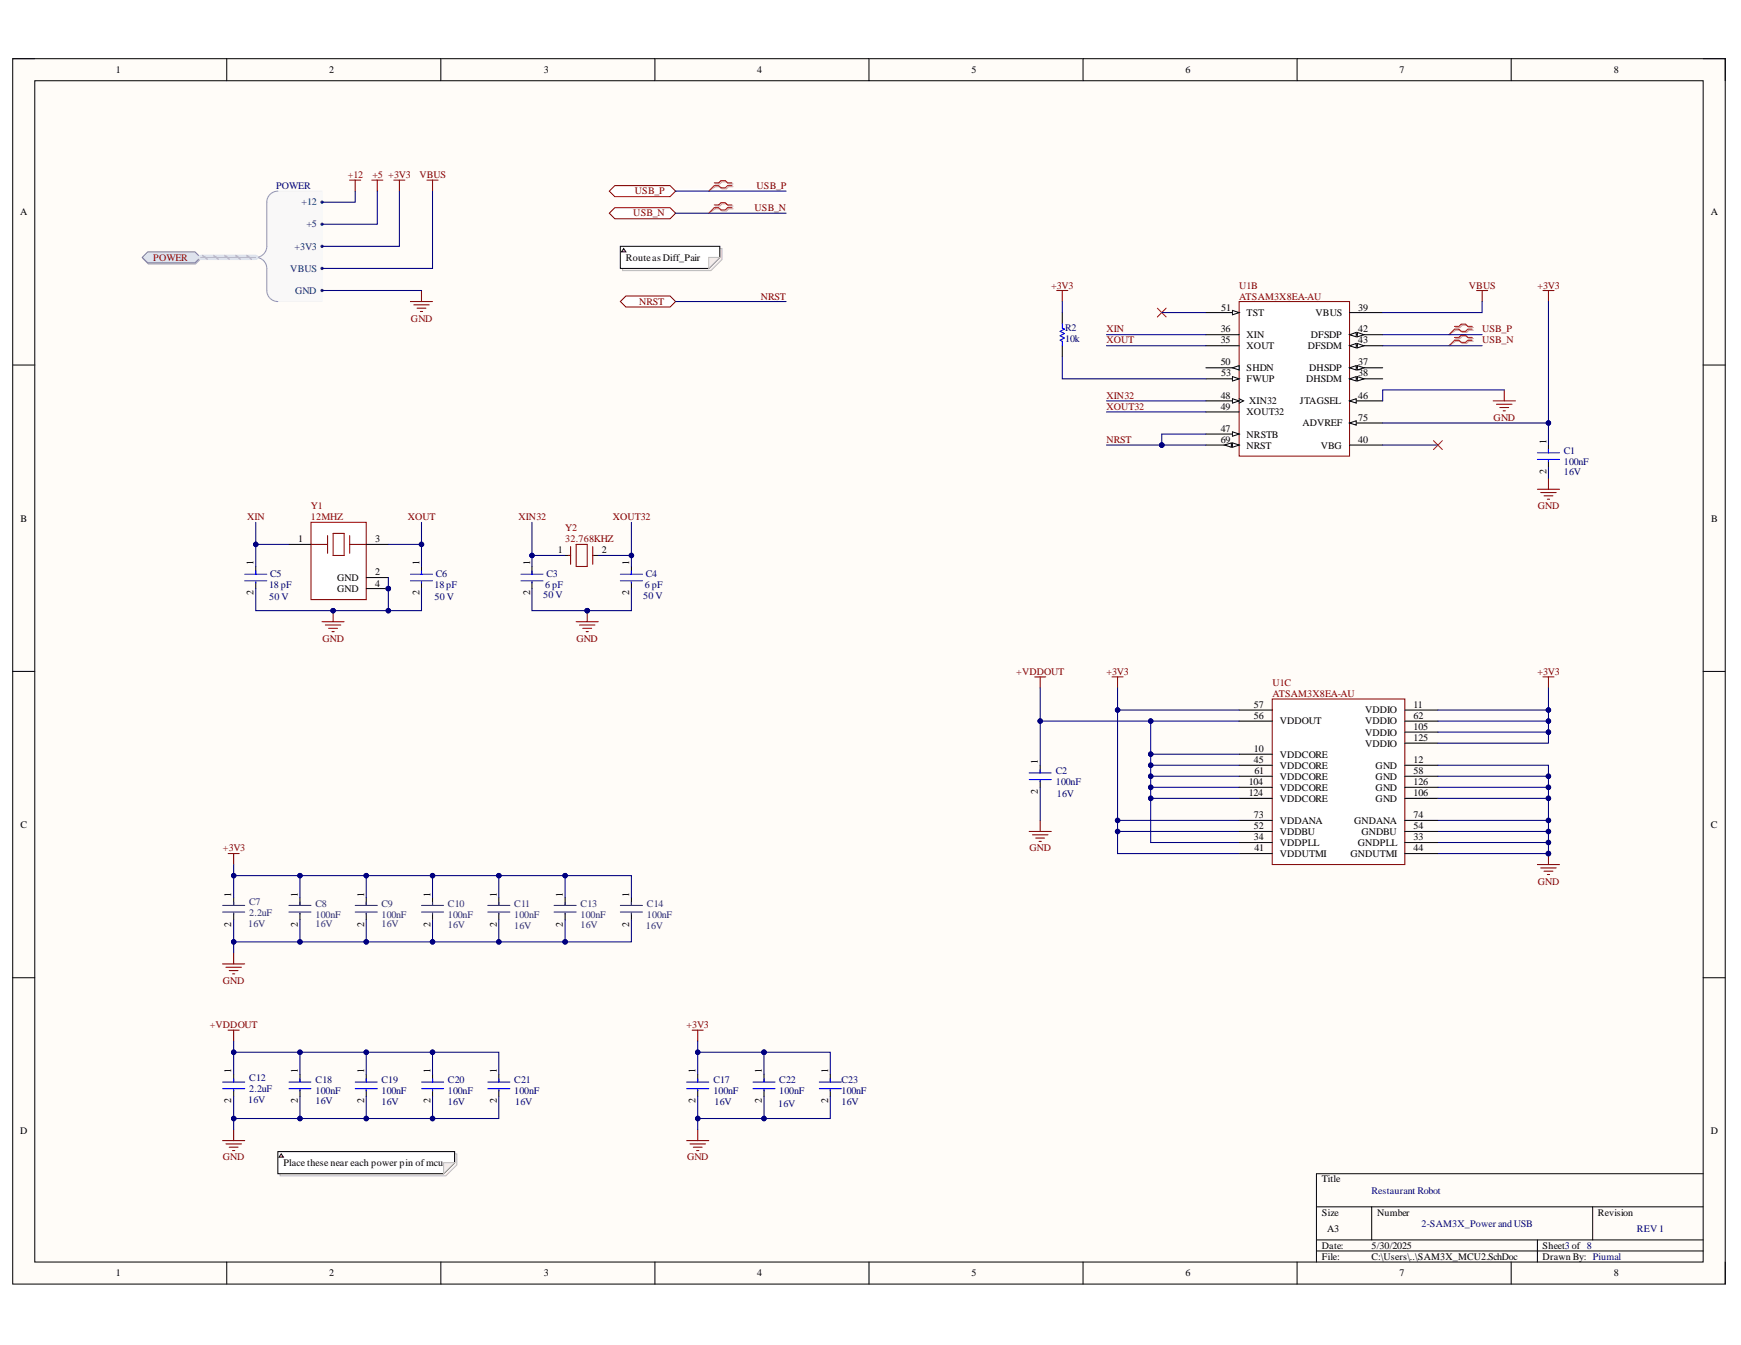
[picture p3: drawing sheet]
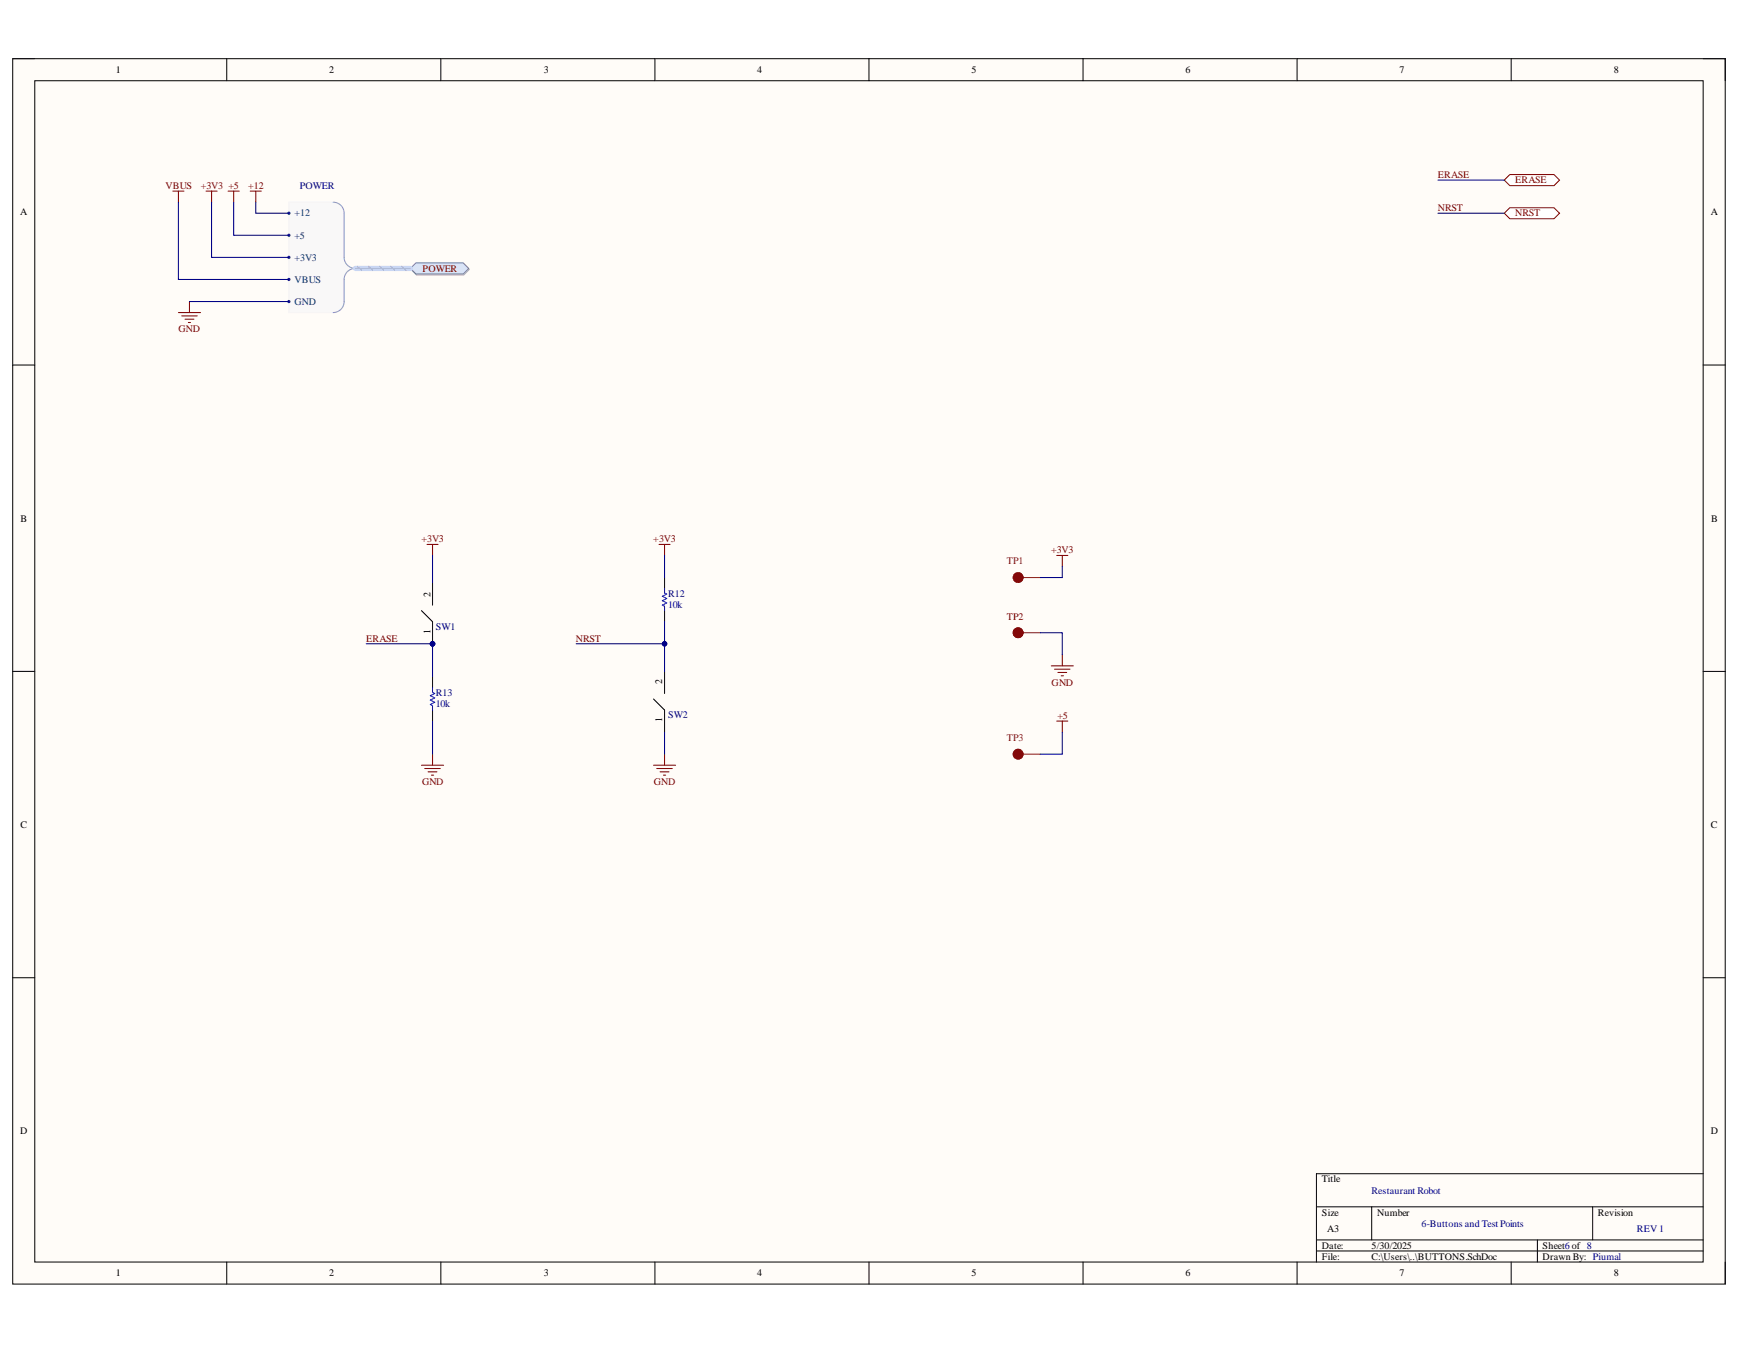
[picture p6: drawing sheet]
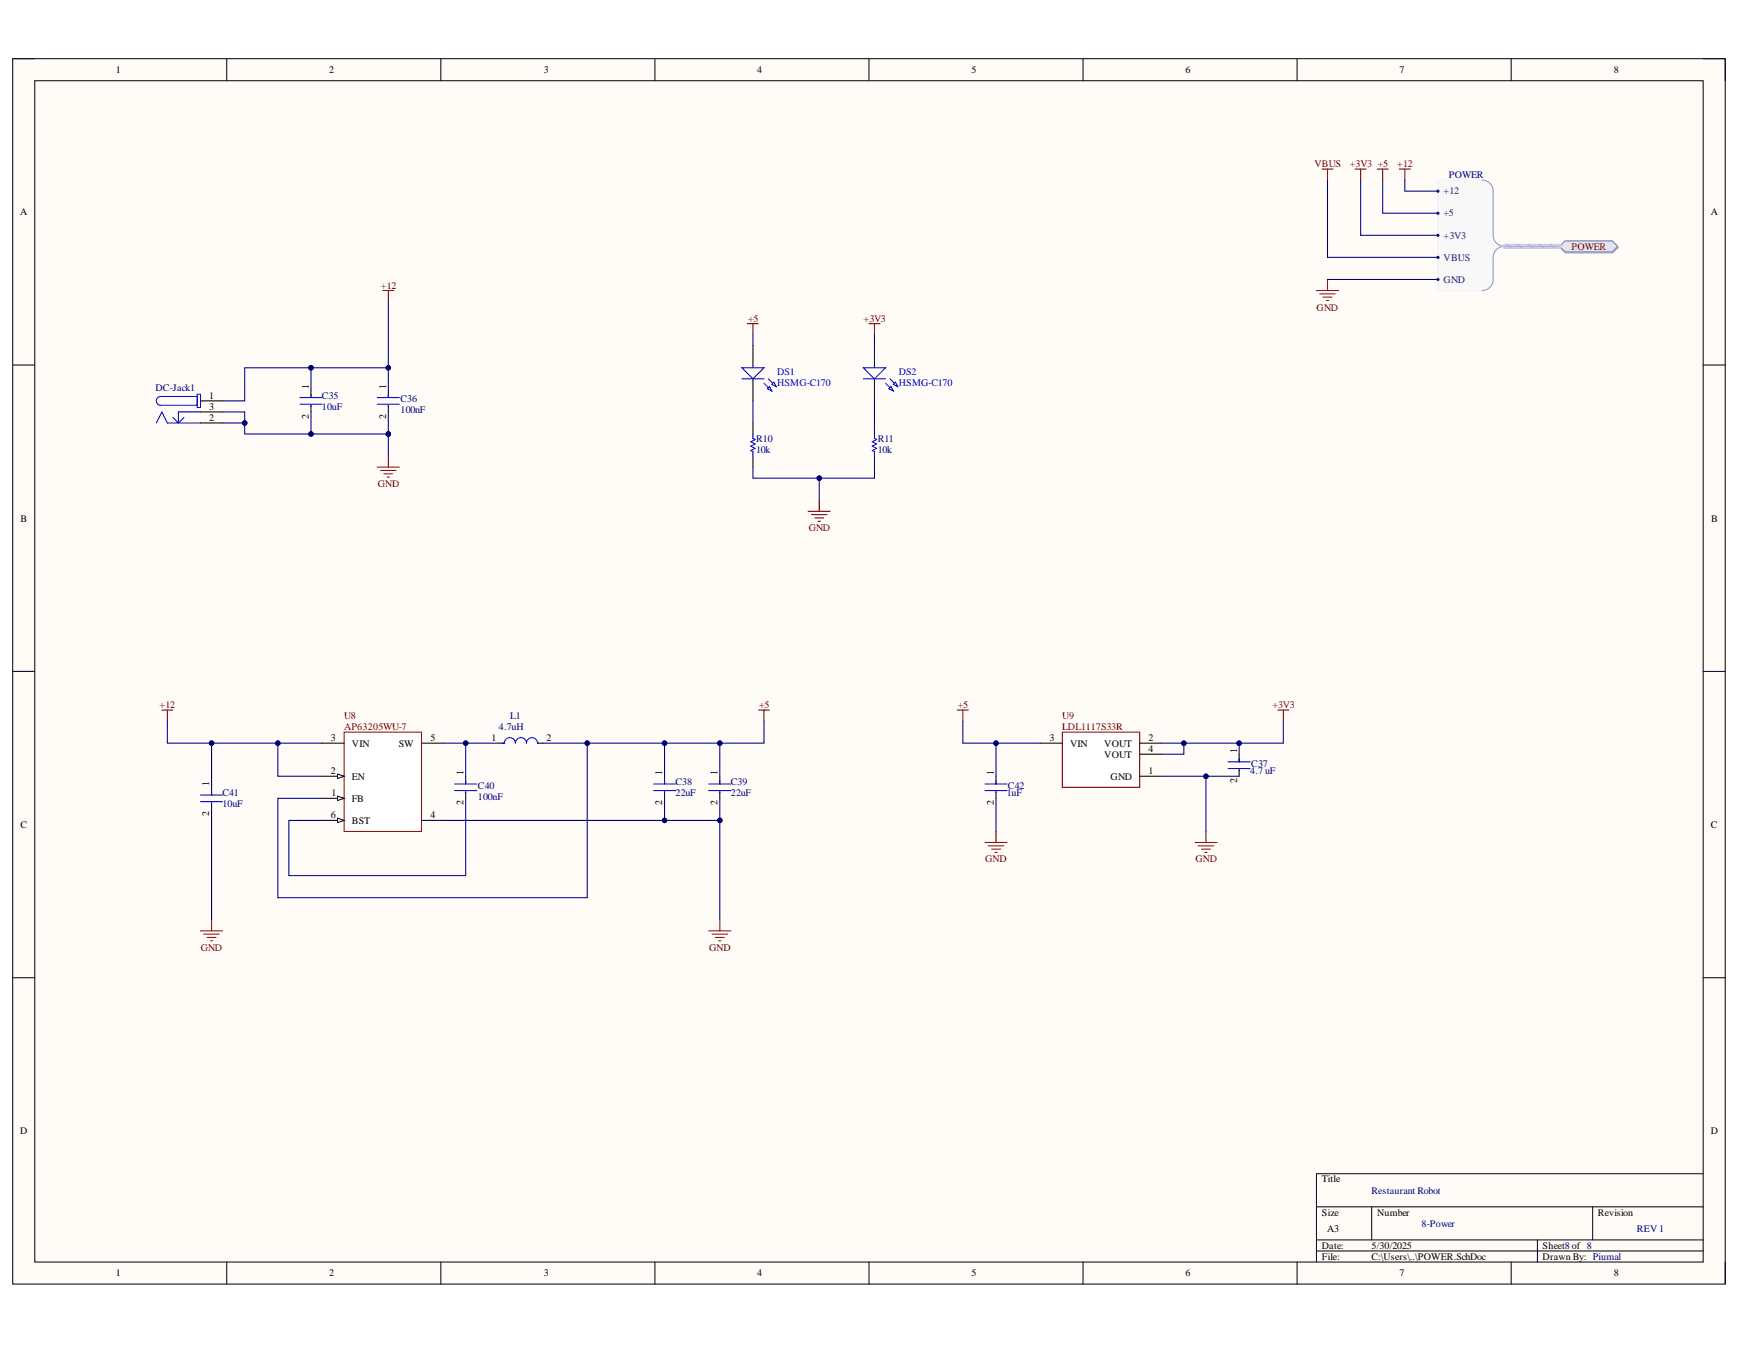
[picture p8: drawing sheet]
# Altium project RESTURANT ROBOT.PrjPcb
4 sheets, 48 parts. Net scope: hierarchical (ports join the sheet entries above them; power ports are global).
Board file: PCB.PcbDoc
Sheets:
  Top.SchDoc
    U_SAM3X_MCU2 = SAM3X_MCU2.SchDoc
    U_BUTTONS = BUTTONS.SchDoc
    U_POWER = POWER.SchDoc

## Sheet Top.SchDoc
size A4; SheetNumber: 1; SheetTotal: 8

### Sub-sheets
U_BUTTONS = BUTTONS.SchDoc: ERASE (bidir), NRST (bidir), POWER (harness POWER)
U_CONNECTORS = CONNECTORS.SchDoc (file not in this document): DISPLAY (harness DISPLAY), SONAR (harness SONAR), METAL_SEN (harness METAL_SEN), I2S (harness I2S), JTAG_TCK (bidir), JTAG_TDI (bidir), JTAG_TDO (bidir), JTAG_TMS (bidir), RX (bidir), TX (bidir), SDA (bidir), SCL (bidir), I2C_INT (bidir), NRST (bidir), SPI_BUS (harness SPI_BUS), POWER (harness POWER)
U_MOTOR_DVR = MOTOR_DVR.SchDoc (file not in this document): MOTOR (harness MOTOR), POWER (harness POWER)
U_POWER = POWER.SchDoc: POWER (harness POWER)
U_SAM3X-MCU = SAM3X-MCU.SchDoc (file not in this document): MOTOR (harness MOTOR), FLASH (harness FLASH), SONAR (harness SONAR), I2S (harness I2S), METAL_SEN (harness METAL_SEN), DISPLAY (harness DISPLAY), JTAG_TCK (bidir), JTAG_TDI (bidir), JTAG_TDO (bidir), JTAG_TMS (bidir), RX (bidir), TX (bidir), ERASE (bidir), SDA (bidir), SCL (bidir), I2C_INT (bidir), SPI_BUS (harness SPI_BUS), POWER (harness POWER)
U_SAM3X_MCU2 = SAM3X_MCU2.SchDoc: USB_P (bidir), USB_N (bidir), NRST (bidir), POWER (harness POWER)
U_USB = USB.SchDoc (file not in this document): USB_P (bidir), USB_N (bidir), FLASH (harness FLASH), POWER (harness POWER)

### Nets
ERASE: sheet U_SAM3X-MCU/ERASE, sheet U_BUTTONS/ERASE
NRST: sheet U_SAM3X_MCU2/NRST, sheet U_BUTTONS/NRST, sheet U_CONNECTORS/NRST
USB_N: sheet U_SAM3X_MCU2/USB_N, sheet U_USB/USB_N
USB_P: sheet U_SAM3X_MCU2/USB_P, sheet U_USB/USB_P
(unnamed): sheet U_SAM3X-MCU/JTAG_TCK, sheet U_CONNECTORS/JTAG_TCK
(unnamed): sheet U_SAM3X-MCU/JTAG_TDI, sheet U_CONNECTORS/JTAG_TDI  [a separate net that carries the same name]
(unnamed): sheet U_SAM3X-MCU/JTAG_TDO, sheet U_CONNECTORS/JTAG_TDO  [a separate net that carries the same name]
(unnamed): sheet U_SAM3X-MCU/JTAG_TMS, sheet U_CONNECTORS/JTAG_TMS  [a separate net that carries the same name]
(unnamed): sheet U_SAM3X-MCU/RX, sheet U_CONNECTORS/RX  [a separate net that carries the same name]
(unnamed): sheet U_SAM3X-MCU/TX, sheet U_CONNECTORS/TX  [a separate net that carries the same name]
(unnamed): sheet U_SAM3X-MCU/SDA, sheet U_CONNECTORS/SDA  [a separate net that carries the same name]
(unnamed): sheet U_SAM3X-MCU/SCL, sheet U_CONNECTORS/SCL  [a separate net that carries the same name]
(unnamed): sheet U_SAM3X-MCU/I2C_INT, sheet U_CONNECTORS/I2C_INT  [a separate net that carries the same name]

### Buses and harness runs
harness sheet U_BUTTONS/POWER = sheet U_CONNECTORS/POWER = sheet U_MOTOR_DVR/POWER = sheet U_POWER/POWER = sheet U_SAM3X-MCU/POWER = sheet U_SAM3X_MCU2/POWER = sheet U_USB/POWER
harness sheet U_CONNECTORS/DISPLAY = sheet U_SAM3X-MCU/DISPLAY
harness sheet U_CONNECTORS/I2S = sheet U_SAM3X-MCU/I2S
harness sheet U_CONNECTORS/METAL_SEN = sheet U_SAM3X-MCU/METAL_SEN
harness sheet U_CONNECTORS/SONAR = sheet U_SAM3X-MCU/SONAR
harness sheet U_CONNECTORS/SPI_BUS = sheet U_SAM3X-MCU/SPI_BUS
harness sheet U_MOTOR_DVR/MOTOR = sheet U_SAM3X-MCU/MOTOR
harness sheet U_SAM3X-MCU/FLASH = sheet U_USB/FLASH

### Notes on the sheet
- Restaurant Robot
- 1-Top
- 1
- 8
- REV 1
- Piumal

## Sheet SAM3X_MCU2.SchDoc
size A3; SheetNumber: 3; SheetTotal: 8

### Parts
C1  Voltage Rating (DC): 16V  Capacitance: 100nF  [FP-CL21-IPC_A]  (hidden comment: CL21B104KOANNNC)
C2  Voltage Rating (DC): 16V  Capacitance: 100nF  [FP-CL21-IPC_A]  (hidden comment: CL21B104KOANNNC)
C3  Capacitance: 6 pF  Voltage Rating: 50 V  [FP-C0805C-DN-MFG]  (hidden comment: C0805C120J5GACTU)
C4  Capacitance: 6 pF  Voltage Rating: 50 V  [FP-C0805C-DN-MFG]  (hidden comment: C0805C120J5GACTU)
C5  Capacitance: 18 pF  Voltage Rating: 50 V  [FP-C0805C-DN-MFG]  (hidden comment: C0805C120J5GACTU)
C6  Capacitance: 18 pF  Voltage Rating: 50 V  [FP-C0805C-DN-MFG]  (hidden comment: C0805C120J5GACTU)
C7  Voltage Rating: 16V  Capacitance: 2.2uF  [FP-CL21-IPC_A]  (hidden comment: CL21A225KOFNNNG)
C8  Voltage Rating (DC): 16V  Capacitance: 100nF  [FP-CL21-IPC_A]  (hidden comment: CL21B104KOANNNC)
C9  Voltage Rating (DC): 16V  Capacitance: 100nF  [FP-CL21-IPC_A]  (hidden comment: CL21B104KOANNNC)
C10  Voltage Rating (DC): 16V  Capacitance: 100nF  [FP-CL21-IPC_A]  (hidden comment: CL21B104KOANNNC)
C11  Voltage Rating (DC): 16V  Capacitance: 100nF  [FP-CL21-IPC_A]  (hidden comment: CL21B104KOANNNC)
C12  Voltage Rating: 16V  Capacitance: 2.2uF  [FP-CL21-IPC_A]  (hidden comment: CL21A225KOFNNNG)
C13  Voltage Rating (DC): 16V  Capacitance: 100nF  [FP-CL21-IPC_A]  (hidden comment: CL21B104KOANNNC)
C14  Voltage Rating (DC): 16V  Capacitance: 100nF  [FP-CL21-IPC_A]  (hidden comment: CL21B104KOANNNC)
C17  Voltage Rating (DC): 16V  Capacitance: 100nF  [FP-CL21-IPC_A]  (hidden comment: CL21B104KOANNNC)
C18  Voltage Rating (DC): 16V  Capacitance: 100nF  [FP-CL21-IPC_A]  (hidden comment: CL21B104KOANNNC)
C19  Voltage Rating (DC): 16V  Capacitance: 100nF  [FP-CL21-IPC_A]  (hidden comment: CL21B104KOANNNC)
C20  Voltage Rating (DC): 16V  Capacitance: 100nF  [FP-CL21-IPC_A]  (hidden comment: CL21B104KOANNNC)
C21  Voltage Rating (DC): 16V  Capacitance: 100nF  [FP-CL21-IPC_A]  (hidden comment: CL21B104KOANNNC)
C22  Voltage Rating (DC): 16V  Capacitance: 100nF  [FP-CL21-IPC_A]  (hidden comment: CL21B104KOANNNC)
C23  value 100nF  Voltage Rating (DC): 16V  [FP-CL21-IPC_A]  (hidden comment: CL21B104KOANNNC)
R2  Resistance: 10k  [RESC2013X60X35ML10T20]  (hidden comment: RC0805JR-0710KL)
U1  ATSAM3X8EA-AU  [LQFP144_M]  (parts B,C of 3)
Y1  12MHZ  [FP-ABM8G-MFG]
Y2  32.768KHZ  [FP-NX3215SA-MFG]

### Ports
NRST (bidir), POWER (harness POWER), USB_N (bidir), USB_P (bidir)

### Harnesses
POWER: +3V3, GND, +5, VBUS, +12

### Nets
+3V3: C1.1 C7.1 C8.1 C9.1 C10.1 C11.1 C13.1 C14.1 C17.1 C22.1 C23.1 R2.2 U1.11(VDDIO) U1.41(VDDUTMI) U1.52(VDDBU) U1.57(VDDIN) U1.62(VDDIO) U1.73(VDDANA) U1.75(ADVREF) U1.105(VDDIO) U1.125(VDDIO) ; port POWER.+3V3
+VDDOUT: C2.1 C12.1 C18.1 C19.1 C20.1 C21.1 U1.10(VDDCORE) U1.34(VDDPLL) U1.45(VDDCORE) U1.56(VDDOUT) U1.61(VDDCORE) U1.104(VDDCORE) U1.124(VDDCORE)
GND: C1.2 C2.2 C3.2 C4.2 C5.2 C6.2 C7.2 C8.2 C9.2 C10.2 C11.2 C12.2 C13.2 C14.2 C17.2 C18.2 C19.2 C20.2 C21.2 C22.2 C23.2 U1.12(GND) U1.33(GNDPLL) U1.44(GNDUTMI) U1.46(JTAGSEL) U1.54(GNDBU) U1.58(GND) U1.74(GNDANA) U1.106(GND) U1.126(GND) Y1.2(GND) Y1.4(GND) ; port POWER.GND
VBUS: U1.39(VBUS) ; port POWER.VBUS
NRST: U1.47(NRSTB) U1.69(NRST) ; port NRST
USB_N: U1.43(DFSDM) ; port USB_N
USB_P: U1.42(DFSDP) ; port USB_P
XIN: C5.1 U1.36(XIN) Y1.1
XIN32: C3.1 U1.48(XIN32) Y2.1
XOUT: C6.1 U1.35(XOUT) Y1.3
XOUT32: C4.1 U1.49(XOUT32) Y2.2
NetR2_1: R2.1 U1.53(FWUP)

Not connected (* = marked no-connect by the designer): U1 37(DHSDP) 38(DHSDM) 40(VBG)* 50(SHDN) 51(TST)*

### Layout directives
differential pair; rule Signal Stimulus [Kind - Single Pulse    Level - High    Start Time = 0.000    Stop Time = 41.67    Period Time = 83.33]: USB_P
differential pair: USB_N, USB_P

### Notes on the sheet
- Route as Diff_Pair
- Place these near each power pin of mcu
- Restaurant Robot
- 2-SAM3X_Power and USB
- 3
- 8
- REV 1
- Piumal

## Sheet BUTTONS.SchDoc
size A3; SheetNumber: 6; SheetTotal: 8

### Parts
R12  Resistance: 10k  [RESC2013X60X35ML10T20]  (hidden comment: RC0805JR-0710KL)
R13  Resistance: 10k  [RESC2013X60X35ML10T20]  (hidden comment: RC0805JR-0710KL)
SW1  SWITCH  [PCBComponent_1]  (value not drawn)
SW2  SWITCH  [PCBComponent_1]  (value not drawn)
TP1  5000  [KEYSTONE_5000]  (value not drawn)
TP2  5000  [KEYSTONE_5000]  (value not drawn)
TP3  5000  [KEYSTONE_5000]  (value not drawn)

### Ports
ERASE (bidir), NRST (bidir), POWER (harness POWER)

### Harnesses
POWER: +3V3, GND, +5, VBUS, +12

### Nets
+3V3: R12.2 SW1.2 TP1.TP ; port POWER.+3V3
+5: TP3.TP ; port POWER.+5
GND: R13.1 SW2.1 TP2.TP ; port POWER.GND
ERASE: R13.2 SW1.1 ; port ERASE
NRST: R12.1 SW2.2 ; port NRST

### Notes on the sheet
- Restaurant Robot
- 6-Buttons and Test Points
- 6
- 8
- REV 1
- Piumal

## Sheet POWER.SchDoc
size A3; SheetNumber: 8; SheetTotal: 8

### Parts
C35  Capacitance: 10uF  [FP-1206-L_3_2_0_2-W_1_6_0-IPC_A]  (hidden comment: 1206ZD106KAT2A)
C36  100nF  [FP-0805-L_2_01_0_2-W_1_25-IPC_B]
C37  Capacitance: 4.7 uF  [FP-CC1206-1_25-MFG]  (hidden comment: CC1206KKX7R9BB475)
C38  Capacitance: 22uF  [FP-C3216-160-0_2-IPC_B]  (hidden comment: C3216X5R1E226M160AB)
C39  Capacitance: 22uF  [FP-C3216-160-0_2-IPC_B]  (hidden comment: C3216X5R1E226M160AB)
C40  100nF  [FP-0805-L_2_01_0_2-W_1_25-IPC_B]
C41  Capacitance: 10uF  [FP-1206-L_3_2_0_2-W_1_6_0-IPC_A]  (hidden comment: 1206ZD106KAT2A)
C42  Capacitance: 1uF  [FP-1206-L_3_2_0_2-W_1_6_0-IPC_A]  (hidden comment: 12065C105KAT2A)
DC-Jack1  694106301002  [694106301002]  (value not drawn)
DS1  HSMG-C170  [AVAG-HSMX-C170_V]
DS2  HSMG-C170  [AVAG-HSMX-C170_V]
L1  Inductance: 4.7uH  [FP-IHLP-2525BD-FP_2_413x3-MFG]  (hidden comment: IHLP2525BDER4R7M01)
R10  Resistance: 10k  [RESC2013X60X35ML10T20]  (hidden comment: RC0805JR-0710KL)
R11  Resistance: 10k  [RESC2013X60X35ML10T20]  (hidden comment: RC0805JR-0710KL)
U8  AP63205WU-7  [FP-TSOT26-MFG]
U9  LDL1117S33R  [FP-SOT223-0046067-IPC_C]

### Ports
POWER (harness POWER)

### Harnesses
POWER: +3V3, GND, +5, VBUS, +12

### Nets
+3V3: C37.1 DS2.1(A) U9.2(VOUT) U9.4(VOUT) ; port POWER.+3V3
+5: C38.1 C39.1 C42.1 DS1.1(A) L1.2 U8.1(FB) U9.3(VIN) ; port POWER.+5
+12: C35.1 C36.1 C41.1 DC-Jack1.1 U8.2(EN) U8.3(VIN) ; port POWER.+12
GND: C35.2 C36.2 C37.2 C38.2 C39.2 C41.2 C42.2 DC-Jack1.2 DC-Jack1.3 R10.2 R11.2 U8.4(GND) U9.1(GND) ; port POWER.GND
NetC40_1: C40.1 L1.1 U8.5(SW)
NetC40_2: C40.2 U8.6(BST)
NetDS1_2: DS1.2(K) R10.1
NetDS2_2: DS2.2(K) R11.1

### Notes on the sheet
- Restaurant Robot
- 8-Power
- 8
- REV 1
- Piumal

## Nets that join several sheets
+3V3: SAM3X_MCU2 (21 pins), BUTTONS (R12.2 SW1.2 TP1.TP), POWER (C37.1 DS2.1 U9.2 U9.4)
+5: BUTTONS (TP3.TP), POWER (7 pins)
GND: SAM3X_MCU2 (32 pins), BUTTONS (R13.1 SW2.1 TP2.TP), POWER (13 pins)
NRST: SAM3X_MCU2 (U1.47 U1.69), BUTTONS (R12.1 SW2.2)
